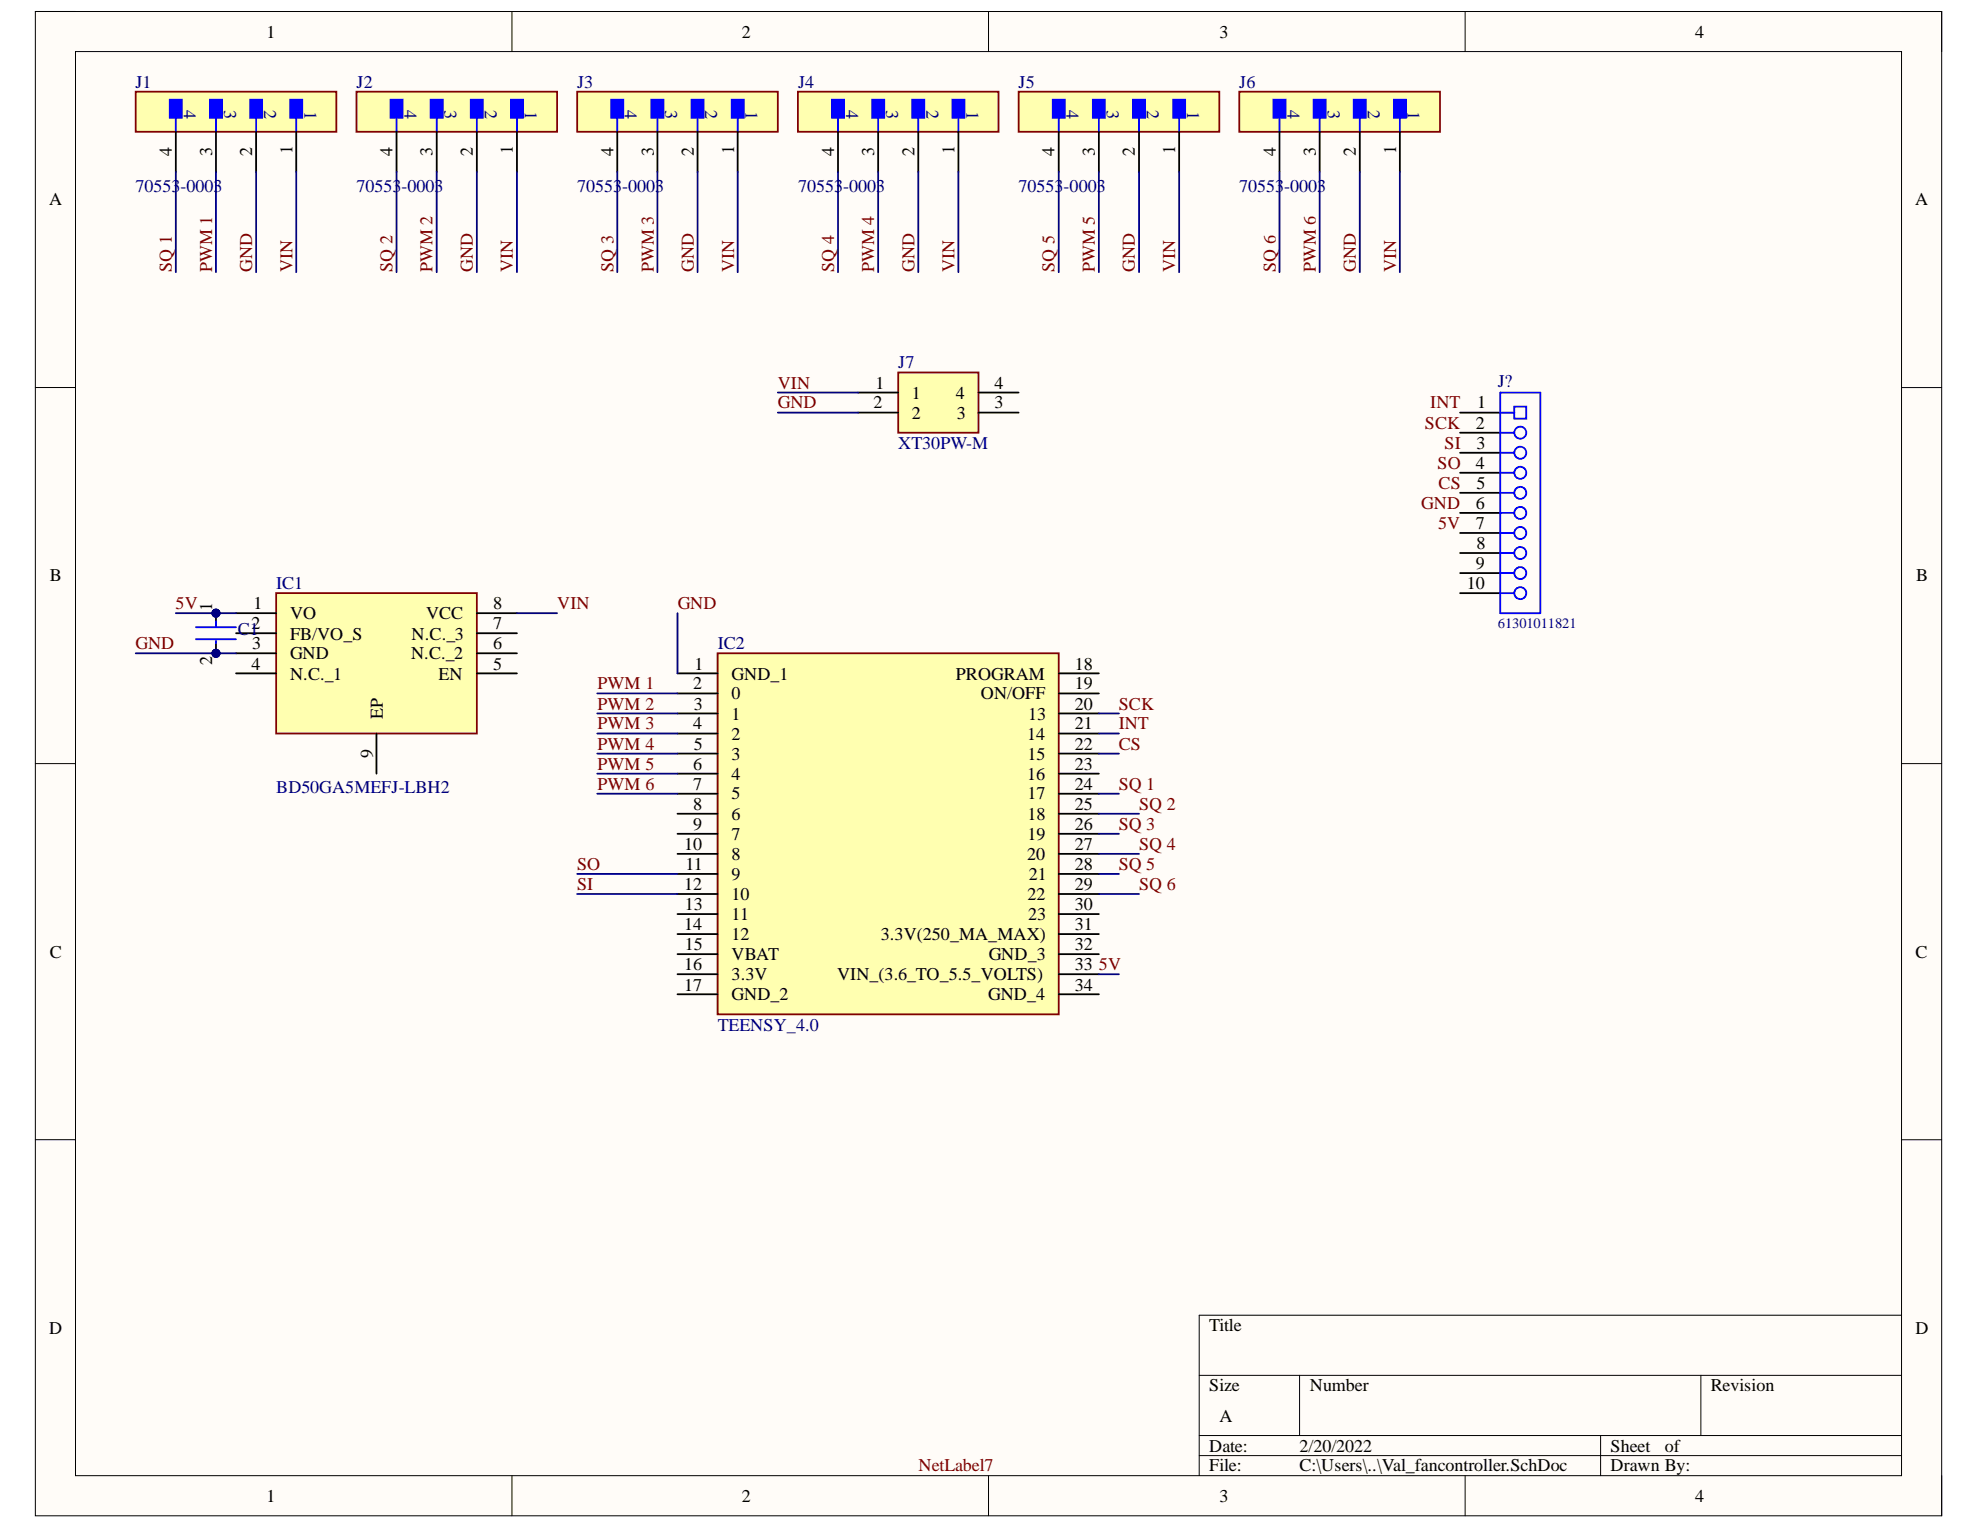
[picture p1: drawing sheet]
# Altium project Val Fancontroller.PrjPcb
1 sheet, 11 parts. Net scope: global (net labels, ports and power ports of the same name join across sheets).
Board file: valfancontrollerALT.PcbDoc

## Sheet Val_fancontroller.SchDoc
size A; SheetNumber: 1; SheetTotal: 1

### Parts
C1  GRM55DR72E105KW01L  [FP-GRM55D-0_4-IPC_A]  (value not drawn)
IC1  BD50GA5MEFJ-LBH2  [SOIC127P600X100-9N]
IC2  TEENSY_4.0  [TEENSY40]
J1  70553-0003  [FP-70553-0003-MFG]
J2  70553-0003  [FP-70553-0003-MFG]
J3  70553-0003  [FP-70553-0003-MFG]
J4  70553-0003  [FP-70553-0003-MFG]
J5  70553-0003  [FP-70553-0003-MFG]
J6  70553-0003  [FP-70553-0003-MFG]
J7  XT30PW-M  [XT30PWM]
J8  61301011821  [61301011821]

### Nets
5V: C1.1 IC1.1(VO) IC2.33(VIN_(3.6_TO_5.5_VOLTS)) J8.7
CS: IC2.22(15) J8.5
GND: C1.2 IC1.3(GND) IC2.1(GND_1) J1.2 J2.2 J3.2 J4.2 J5.2 J6.2 J7.2 J8.6
INT: IC2.21(14) J8.1
PWM 1: IC2.2(0) J1.3
PWM 2: IC2.3(1) J2.3
PWM 3: IC2.4(2) J3.3
PWM 4: IC2.5(3) J4.3
PWM 5: IC2.6(4) J5.3
PWM 6: IC2.7(5) J6.3
SCK: IC2.20(13) J8.2
SI: IC2.12(10) J8.3
SO: IC2.11(9) J8.4
SQ 1: IC2.24(17) J1.4
SQ 2: IC2.25(18) J2.4
SQ 3: IC2.26(19) J3.4
SQ 4: IC2.27(20) J4.4
SQ 5: IC2.28(21) J5.4
SQ 6: IC2.29(22) J6.4
VIN: IC1.8(VCC) J1.1 J2.1 J3.1 J4.1 J5.1 J6.1 J7.1

Not connected (* = marked no-connect by the designer): IC1 2(FB/VO_S) 4(N.C._1) 5(EN) 6(N.C._2) 7(N.C._3) 9(EP); IC2 8(6) 9(7) 10(8) 13(11) 14(12) 15(VBAT) 16(3.3V) 17(GND_2) 18(PROGRAM) 19(ON/OFF) 23(16) 30(23) 31(3.3V(250_MA_MAX)) 32(GND_3) 34(GND_4); J7 3 4; J8 8 9 10

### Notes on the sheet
- Labels drawn without touching a wire or pin: NetLabel7
